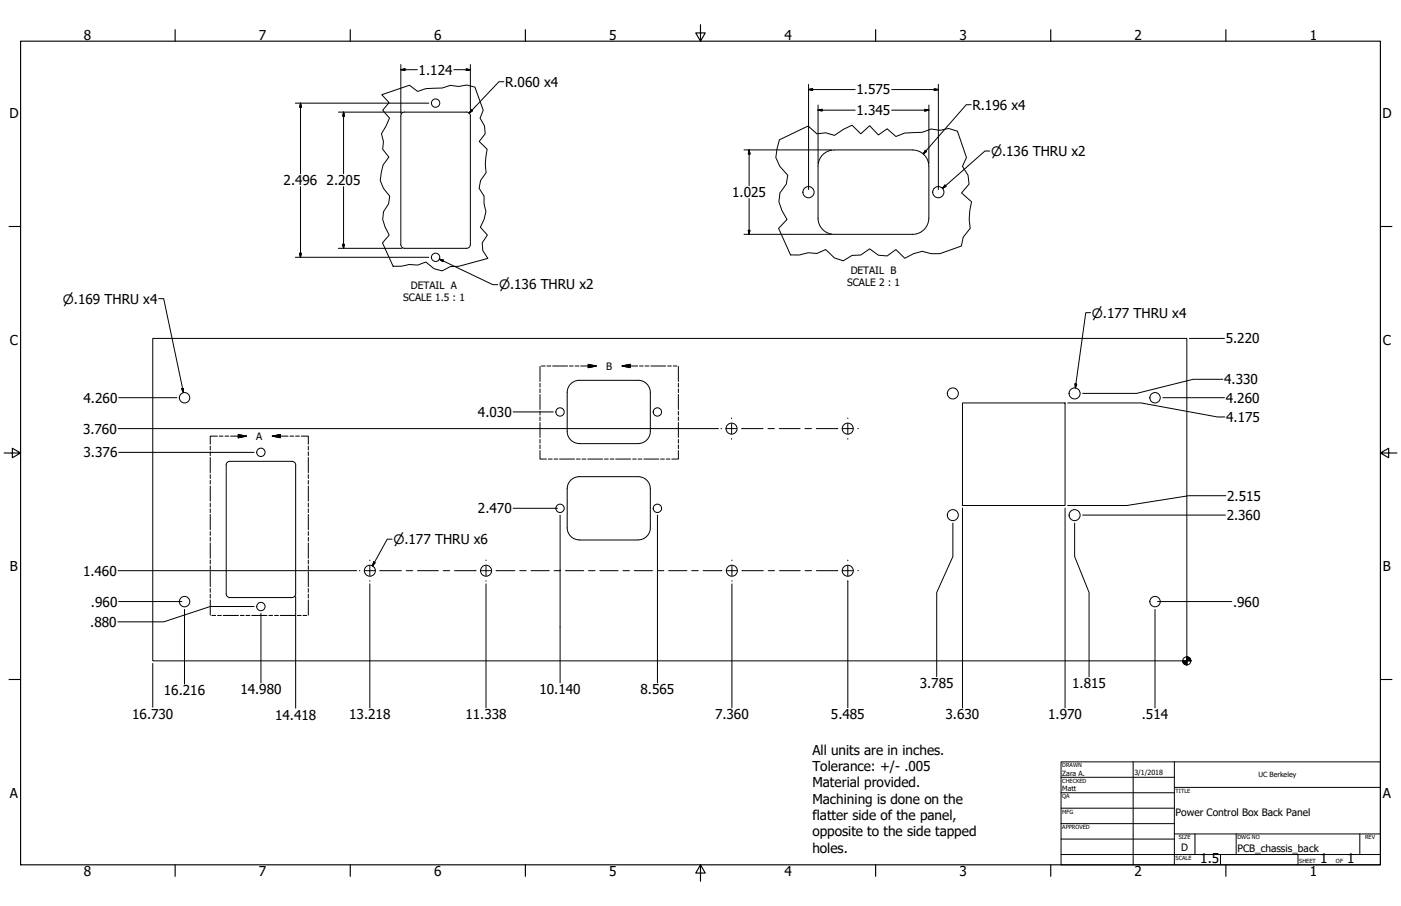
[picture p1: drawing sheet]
<svg xmlns="http://www.w3.org/2000/svg" width="864mm" height="559mm" viewBox="0 0 864 559" stroke-linecap="round" stroke-linejoin="round" font-family="sans-serif">
<!-- layer: Visible (ANSI) -->
<g fill="none" stroke="#000" stroke-width=".62">
<path d="M249 69h39M249 69l-1 1-1 1v80l1 1 1 1h39l2-1v-81l-1-1-1-1M514 93a10 10 0 0 0-10 9v33a10 10 0 0 0 10 10h49a10 10 0 0 0 10-10v-33a10 10 0 0 0-10-9M514 92h49M94 209h638v199h-638zM593 249h64v63h-64zM350 266a8 8 0 0 0 7 8h36a7 7 0 0 0 8-8M350 266v-24a7 7 0 0 1 7-7h36a7 7 0 0 1 8 7v24M182 287v79M182 287l-1-2h-1h-38l-2 1-1 80 1 2 2 1M351 297l3-2 3-1h36a7 7 0 0 1 8 7v25a7 7 0 0 1-8 7h-36a7 7 0 0 1-7-7v-25v-2zM182 366v2l-2 1h-38"/>
<circle cx="269" cy="64" r="2.6"/>
<circle cx="498" cy="119" r="3"/>
<circle cx="578" cy="119" r="3"/>
<circle cx="269" cy="159" r="2.6"/>
<circle cx="114" cy="245" r="3"/>
<circle cx="345" cy="254" r="2.6"/>
<circle cx="405" cy="254" r="2.6"/>
<circle cx="587" cy="243" r="3"/>
<circle cx="662" cy="243" r="3"/>
<circle cx="712" cy="245" r="3"/>
<circle cx="161" cy="279" r="2.6"/>
<circle cx="451" cy="264" r="3"/>
<circle cx="523" cy="264" r="3"/>
<circle cx="345" cy="314" r="2.6"/>
<circle cx="405" cy="314" r="2.6"/>
<circle cx="587" cy="318" r="3"/>
<circle cx="662" cy="318" r="3"/>
<circle cx="228" cy="352" r="3"/>
<circle cx="300" cy="352" r="3"/>
<circle cx="451" cy="352" r="3"/>
<circle cx="523" cy="352" r="3"/>
<circle cx="114" cy="371" r="3"/>
<circle cx="161" cy="374" r="2.6"/>
<circle cx="712" cy="371" r="3"/>
</g>
<!-- layer: Break Line (ANSI) -->
<path d="M235 58l17-5 5 3 6-1 10-1 5-1h5l5-1 5 2 5 14-2 5 3 5v4l-4 5 5 5-1 10 1 4-4 5-1 5 3 5v5l2 5-2 4-2 5 4 5-3 5 1 5 3 4-18 5h-5l-5 3-5-1-5-4-6 2-5-1-5 1h-5l-6-14 4-5-3-5-1-5v-4l4-5v-5l-4-5-2-5 2-9 4-5-4-5v-5l-1-5 5-9-4-5 4-5zM480 86l18-8 6 5 5-1 5 2 6-4 5-3 6 6 5-5 5 5 6-4 5 5 6-2h11l5-2h5l6-1 5 2 6 16-3 6 4 5v6l-4 5 6 5-2 11 1 6-4 5-1 6-14 4h-5l-5-1-6 1-5 3-6-5-5 4-6-1-5-4-5 4-6 1-5 3-6-2-5-5-5 2h-6l-5 1h-6l-7-16 5-6-3-5-2-6 1-5 4-5 1-6-5-5-3-6z" fill="none" stroke="#000" stroke-width=".62"/>
<!-- layer: Detail Boundary (ANSI) -->
<g fill="none" stroke="#000" stroke-width=".62">
<path d="M333 226v9M333 236v3M333 240v2M334 226h2M337 226h3M341 226h9M351 226h2M355 226h2M358 226h10M363 225l5 1-5 1zM383 226l5-1v2zM383 226h10"/>
<path d="M394 226h2M398 226h2M401 226h9M412 226h2M415 226h2M418 226v9M418 236v3M418 240v2M333 243v10M333 254v2M333 257v2M418 243v10"/>
<path d="M418 254v2M418 257v2M130 275v3M130 279v2M134 269h-4v5M135 269h2M139 269h2M142 269h10M147 268l5 1-5 1zM168 269l5-1v2zM168 269h10M179 269h2"/>
<path d="M182 269h3M186 269h4v5M190 275v3M190 279v2M333 278v5h4M333 261v9M333 271v2M333 274v3M418 278v5h-4M418 261v9M418 271v2M418 274v3"/>
<path d="M130 282v10M130 293v2M130 296v3M130 300v9M190 282v10M190 293v2M190 296v3M190 300v9M338 283h2M342 283h2M345 283h9M355 283h3"/>
<path d="M359 283h2M362 283h9M373 283h2M376 283h2M380 283h9M390 283h2M393 283h3M397 283h9M407 283h3M411 283h2M130 310v3M130 314v2"/>
<path d="M130 317v10M190 310v3M190 314v2M190 317v10M130 328v2M130 331v3M130 335v9M190 328v2M190 331v3M190 335v9M130 345v3M130 349v2"/>
<path d="M130 352v10M190 345v3M190 349v2M190 352v10M130 363v2M130 367v2M130 370v9M131 380h2M134 380h2M138 380h9M148 380h2M152 380h2"/>
<path d="M155 380h10M166 380h2M169 380h3M173 380h9M183 380h3M187 380h2M190 363v2M190 367v2M190 370v9"/>
</g>
<path d="M363 227l5-1zM363 225l5 1-5 1zM383 226l5-1zM383 226l5-1v2zM147 270l5-1zM147 268l5 1-5 1zM168 269l5-1zM168 269l5-1v2z" fill="#000" stroke="#000" stroke-width=".62"/>
<!-- layer: Border (ANSI) -->
<g fill="none" stroke="#000" stroke-width=".7">
<path d="M108 18v7M216 18v7M324 18v7M432 15v10l-3-5h6l-3 5M540 18v7M648 18v7M756 18v7M13 25h838v508h-838zM6 140h7M851 140h7M3 279h10l-5-3v6l5-3M851 279l5 3v-6l-5 3h10"/>
<path d="M6 419h7M851 419h7M108 533v8M216 533v8M324 533v8M432 533l3 5h-6l3-5v11M540 533v8M648 533v8M756 533v8"/>
</g>
<!-- layer: Title (ANSI) -->
<g fill="none" stroke="#000" stroke-width=".62">
<path d="M654 470h197v63h-197zM654 479h70M698 470v63M724 470v63M654 489h70M654 498h70M724 486h127M654 508h70M654 518h70M724 514h127M737 514v13M762 514v13"/>
<path d="M838 514v13M654 527h197M752 527v6M800 527v6"/>
</g>
<!-- layer: Dimension (ANSI) -->
<g fill="none" stroke="#000" stroke-width=".62">
<path d="M247 40v30M290 40v28M247 43l3-1v1zM247 43h10M280 43h10M287 42l3 1h-3zM311 50h-3l-19 20M498 55h3v1zM498 55h29M498 52v65M550 55h28M576 55h2l-2 1z"/>
<path d="M578 52v65M182 64h82M185 64l1 2h-1zM185 64v43M209 69h39M212 69v3h-1zM212 69v38M291 68l-2 2zM504 68l3-1v1zM504 68h23M504 65v36M550 68h23"/>
<path d="M570 67l3 1h-3zM573 65v36M599 65h-3l-27 30M459 92h54M462 92v3h-1zM462 92v23M570 93h1l-2 2zM610 93h-3l-26 23M185 115v44M212 115v38M583 114v1l-2 1zM462 122v23"/>
<path d="M182 159h82M185 156h1l-1 3zM209 153h39M211 151h1v2zM271 160h2v1zM271 160l33 16h3M459 145h54M461 142h1v3zM733 209h22M754 234h-18l-35 9h-34M73 245h36M316 254h25"/>
<path d="M658 249h45l47 8h5M717 245h38M73 264h370M73 279h84M316 313h28M345 318v103M405 318v103M593 313v124M657 313v124M667 318h88M756 306h-23l-38 6h-37M242 333h-3l-9 16"/>
<path d="M587 323v20l-10 22v52M662 323v20l9 22v52M73 352h147M230 347h1l-1 2zM523 359v78M73 371h39M114 376v46M157 374h-27l-29 10h-28M161 378v43M182 368v69M228 360v77M300 360v77"/>
<path d="M451 360v77M712 376v61M714 371h45M94 409v27"/>
<circle cx="732" cy="408" r="2.5"/>
</g>
<g fill="#000" stroke="#000" stroke-width=".62">
<path d="M247 43l3-1zM247 43l3-1v1zM287 43h3zM287 42l3 1h-3zM498 55h3zM498 55h3v1zM576 56l2-1zM576 55h2l-2 1zM185 64l1 2zM185 64l1 2h-1zM212 69v3zM212 69v3h-1z"/>
<path d="M291 68l-2 2zM504 68l3-1zM504 68l3-1v1zM570 68h3zM570 67l3 1h-3zM462 92v3zM462 92v3h-1zM570 93l-1 2zM570 93h1l-2 2zM583 114l-2 2zM583 114v1l-2 1zM185 156v3z"/>
<path d="M185 156h1l-1 3zM211 151l1 2zM211 151h1v2zM461 142l1 3zM461 142h1v3zM271 160h2zM271 160h2v1zM230 347v2zM230 347h1l-1 2zM729 408l1 1zM729 408l2 2-1-1zM729 408l3 2h-1z"/>
<path d="M732 408h2zM732 405l2 3h-2zM732 405v5zM729 408h3v2zM729 408h3zM733 406l1 2zM733 405v1l1 2zM732 405h1l1 3z"/>
</g>
<!-- layer: Symbol (ANSI) -->
<path d="M98 184h3l12 58M672 193h-3l-6 46M112 240h1v2zM663 237h1l-1 2z" fill="none" stroke="#000" stroke-width=".62"/>
<path d="M112 240l1 2zM112 240h1v2zM663 237v2zM663 237h1l-1 2z" fill="#000" stroke="#000" stroke-width=".62"/>
<!-- layer: Center Mark (ANSI) -->
<g fill="none" stroke="#000" stroke-width=".62">
<path d="M451 258h.1M523 258h.1M451 261v7M451 271h.1M523 261v7M523 271h.1M228 345v1M228 349v6M228 358v1M300 345v1M300 349v6M300 358v1"/>
<path d="M451 345v1M451 349v6M451 358v1M523 345v1M523 349v6M523 358v1"/>
</g>
<!-- layer: Centerline (ANSI) -->
<g fill="none" stroke="#000" stroke-width=".62">
<path d="M444 264h1M448 264h6M457 264h13M473 264h4M480 264h13M496 264h4M503 264h13M519 264h7M529 264h.1M221 352h1M225 352h6M234 352h13"/>
<path d="M250 352h4M257 352h13M273 352h4M280 352h13M296 352h7M306 352h11M320 352h4M327 352h12M342 352h4M349 352h11M363 352h4M370 352h11"/>
<path d="M384 352h4M391 352h11M405 352h4M412 352h11M426 352h4M433 352h12M448 352h6M457 352h13M474 352h3M481 352h12M496 352h4M503 352h13"/>
<path d="M519 352h7M529 352h.1"/>
</g>
<g font-size="8.4">
<text x="52" y="24">8</text>
<text x="160" y="24">7</text>
<text x="268" y="24">6</text>
<text x="376" y="24">5</text>
<text x="483" y="24">4</text>
<text x="591" y="24">3</text>
<text x="699" y="24">2</text>
<text x="807" y="24">1</text>
<text x="258" y="46">1.124</text>
<text x="311" y="53">R.060 x4</text>
<text x="528" y="58">1.575</text>
<text x="528" y="71">1.345</text>
<text x="599" y="68">R.196 x4</text>
<text x="6" y="73">D</text>
<text x="852" y="73">D</text>
<text x="175" y="114">2.496</text>
<text x="201" y="114">2.205</text>
<text x="451" y="122">1.025</text>
<text x="6" y="213">C</text>
<text x="756" y="212">5.220</text>
<text x="852" y="213">C</text>
<text x="755" y="237">4.330</text>
<text x="51" y="248">4.260</text>
<text x="756" y="248">4.260</text>
<text x="295" y="257">4.030</text>
<text x="756" y="260">4.175</text>
<text x="51" y="267">3.760</text>
<text x="51" y="282">3.376</text>
<text x="756" y="309">2.515</text>
<text x="295" y="317">2.470</text>
<text x="756" y="321">2.360</text>
<text x="6" y="352">B</text>
<text x="852" y="352">B</text>
<text x="51" y="355">1.460</text>
<text x="56" y="374">.960</text>
<text x="760" y="374">.960</text>
<text x="56" y="387">.880</text>
<text x="567" y="424">3.785</text>
<text x="661" y="424">1.815</text>
<text x="101" y="429">16.216</text>
<text x="148" y="428">14.980</text>
<text x="333" y="428">10.140</text>
<text x="395" y="428">8.565</text>
<text x="81" y="443">16.730</text>
<text x="170" y="444">14.418</text>
<text x="215" y="444">13.218</text>
<text x="287" y="444">11.338</text>
<text x="441" y="444">7.360</text>
<text x="512" y="444">5.485</text>
<text x="583" y="444">3.630</text>
<text x="646" y="444">1.970</text>
<text x="704" y="443">.514</text>
<text x="501" y="466">All units are in inches.</text>
<text x="501" y="476">Tolerance: +/- .005</text>
<text x="501" y="486">Material provided.</text>
<text x="6" y="492">A</text>
<text x="852" y="492">A</text>
<text x="501" y="496">Machining is done on the</text>
<text x="501" y="506">flatter side of the panel,</text>
<text x="501" y="516">opposite to the side tapped</text>
<text x="501" y="526">holes.</text>
<text x="740" y="533">1.5</text>
<text x="814" y="533">1</text>
<text x="830" y="533">1</text>
<text x="52" y="541">8</text>
<text x="160" y="541">7</text>
<text x="268" y="541">6</text>
<text x="376" y="541">5</text>
<text x="483" y="541">4</text>
<text x="591" y="541">3</text>
<text x="699" y="541">2</text>
<text x="807" y="541">1</text>
</g>
<g font-size="8">
<text x="611" y="96">⌀.136 THRU x2</text>
<text x="308" y="178">⌀.136 THRU x2</text>
<text x="39" y="187">⌀.169 THRU x4</text>
<text x="673" y="196">⌀.177 THRU x4</text>
<text x="243" y="335">⌀.177 THRU x6</text>
</g>
<g font-size="6.3">
<text x="524" y="169">DETAIL B</text>
<text x="253" y="178">DETAIL A</text>
<text x="522" y="177">SCALE 2 : 1</text>
<text x="249" y="186">SCALE 1.5 : 1</text>
<text x="374" y="228">B</text>
<text x="158" y="271">A</text>
<text x="725" y="503">Power Control Box Back Panel</text>
<text x="728" y="525">D</text>
<text x="763" y="525">PCB_chassis_back</text>
</g>
<g font-size="4.4">
<text x="655" y="479">Zara A.</text>
<text x="699" y="478">3/1/2018</text>
<text x="776" y="479">UC Berkeley</text>
<text x="655" y="488">Matt</text>
</g>
<g font-size="3.5">
<text x="655" y="473">DRAWN</text>
<text x="655" y="483">CHECKED</text>
<text x="725" y="489">TITLE</text>
<text x="655" y="492">QA</text>
<text x="655" y="502">MFG</text>
<text x="655" y="511">APPROVED</text>
<text x="727" y="518">SIZE</text>
<text x="763" y="518">DWG NO</text>
<text x="841" y="518">REV</text>
<text x="725" y="530">SCALE</text>
<text x="801" y="533">SHEET</text>
<text x="824" y="533">OF</text>
</g>
</svg>
